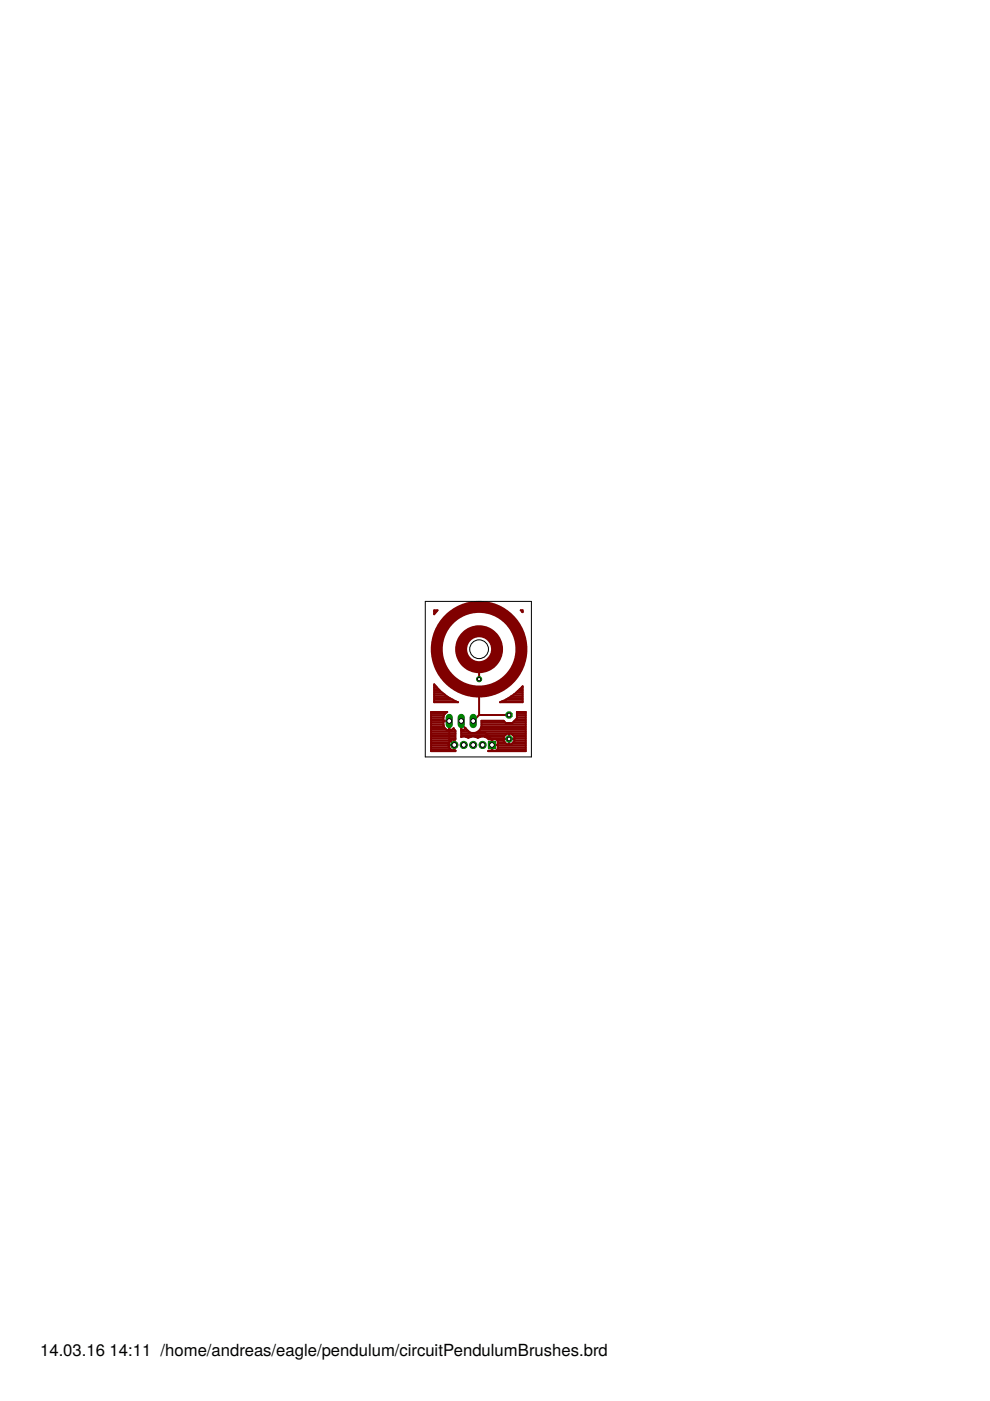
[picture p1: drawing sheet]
<svg xmlns="http://www.w3.org/2000/svg" width="210mm" height="297mm" viewBox="0 0 210 297" stroke-linecap="round" stroke-linejoin="round" font-family="sans-serif">
<g fill="none" stroke="#800000" stroke-width="2.5">
<circle cx="101.6" cy="137.6" r="9"/>
<circle cx="101.6" cy="137.6" r="3.8"/>
</g>
<g fill="none" stroke="#800000" stroke-width=".42">
<path d="M92.1 129.4h.7l-.7 .8zM92.1 130h.1M92.1 129.6h.4M110.4 129.4h.4v.4zM110.7 129.6h.1M110.7 129.7h.1M91.4 159.2h5.2M91.4 158.8h4.1M91.4 158.5h3.8M91.4 158.1h3.7M91.4 157.7h3.7M91.4 157.4h3.9"/>
<path d="M91.4 157h4.2M91.4 156.6h5.2M91.4 156.2h5.2M91.4 155.9h5.2M91.4 155.5h5.2M91.4 155.1h5.2M91.4 154.7h3.3M91.4 154.3h2.9M91.4 154h2.7M91.4 153.6h2.6M91.4 153.2h2.6M91.4 152.8h3.8"/>
<path d="M91.4 152.5h2.6M91.4 152.1h2.6M91.4 151.7h2.7M91.4 151.4h2.9M92.1 148.7h4.6M92.1 148.4h3.9M92.1 148h3.2M92.1 147.6h2.6M92.1 147.2h2.2M92.1 146.9h1.7M92.1 146.5h1.2M92.1 146.1h.9"/>
<path d="M92.1 145.8h.5M92.1 145.4h.2M93.2 146.4h.1M93.2 146.4l1.7 1.4M93.2 146.4l-1.1-1.3v3.8h5l-.3-.1M94.9 147.8h.1M94.9 147.8l1.9 1M95.2 154.7h.1M95.2 154.3h.1M95.2 154h.1M95.2 153.6h.1M95.2 153.2h.1"/>
<path d="M95.2 152.9v4l1.1 1M95.8 154.7h.6M96.2 154.4l-.9 .5v-2h-1.3a1.56 1.56 0 0 0 .6 1.8l.6 .2v-2.1h-1.2a1.54 1.54 0 0 1 .6-1.7l.2-.1h-3.4v8.3h5.2l-.2-.1v-1.2h-1.3l.4 .9M96.2 154.4l.4 .5v1.9l-.2-.1v1.2h-1.3a1.18 1.18 0 0 1 1.2-1.2v2.5l-.8-.3M96.2 154.4h.1M96.3 158.8h.1M96.3 158.5h.1M96.3 158.1h.1M96.3 157.7h.1M96.3 157.4h.1M96.3 157h.1M96.8 148.8h.1"/>
<path d="M97.8 152.9v3.4l.9-.1 .6 .2 .7-.2h.7l.6 .2a1.69 1.69 0 0 1 2.3 .3h.7v1.2h1.2v-1l-.4-.2h-.7v2.5l.9-.1 .2-.3v-.8h-1.2v1.2l-.8 .1h8v-8.3h-1.9v1.3l-1 1h-1.4l-.4-.5h-4.7v1.2M97.8 153.5l1.9 1.9h3.1l1.5 1.5v1M97.8 152.9v2M97.8 156.2h.1M97.8 155.9h9.4M97.8 155.5h13.7M97.8 155.1h1.5M97.8 154.7h.1M97.8 154.3h.1M97.8 154h.1M97.8 153.6h.1M97.8 153.2h.1"/>
<path d="M97.8 154.9h.1M98.3 154.7h.6M98.7 154.4l-.8 .5M98.7 154.4h.1M98.7 154.4l.6 .7 .7 .3M98.8 156.2h1M100.8 156.2h1M101.4 155.1h10.1M101.6 141.5v2.5M101.6 146.5v5.1M101.6 151.6l-1.3 1.3M101.6 151.6h6.3"/>
<path d="M101.7 154.7h9.8M101.9 154.3h9.6M102.1 154l-.3 .6-.5 .5-.6 .3M102.1 154h9.4M102.1 153.6h9.4M102.1 153.2h5.1M102.1 152.8h4.7M102.8 156.2h4M103.5 156.6h3.3M103.6 159.2h7.9M104.1 156.7h5M104.3 158.8h.1"/>
<path d="M104.3 158.5h.1M104.3 158.1h.1M104.3 157.7h.1M104.3 157.4h.1M104.3 157h.1M105.5 157h1.3M105.5 158.8h6M105.5 158.5h6M105.5 158.1h6M105.5 157.7h1.9M105.5 157.4h1.5M106.4 148.7h4.4"/>
<path d="M106.8 156.2v.9l.7 .7h.9l.7-.7v-.9M106.8 156.2l.7-.6h.9l.7 .6M107.2 148.4h3.6M107.3 148.3h.1M107.8 148h3M107.9 155.6v2.2M107.9 157.7h.1M107.9 157.4h.1M107.9 157h.1M107.9 156.6h.1M107.9 156.2h.1M107.9 155.9h.1"/>
<path d="M108.4 147.6h2.4M108.5 157.7h3M108.7 153.2h2.8M108.7 155.9h2.8M108.8 157.4h2.7M109 147.2h1.8M109.1 157h2.4M109.1 156.6h2.4M109.1 156.2h2.4M109.1 152.8h2.4M109.1 147.1l-1.8 1.2M109.1 147.1h.1"/>
<path d="M109.4 146.9h1.4M109.4 152.5h2.1M109.6 152.1h1.9M109.6 151.7h1.9M109.6 151.4h1.9M109.8 146.5h1M110.2 146.1h.6M110.6 145.8h.2M110.7 145.6l.1-.1v3.4h-4.8l1.3-.6M110.7 145.6h.1M110.7 145.6l-1.6 1.5"/>
</g>
<path d="M100.3 152.1v1.5" fill="none" stroke="#008000" stroke-width="1.5"/>
<circle cx="100.3" cy="152.9" r=".51" fill="#fff" stroke="#000" stroke-width=".21"/>
<path d="M97.8 152.1v1.5" fill="none" stroke="#008000" stroke-width="1.5"/>
<circle cx="97.8" cy="152.9" r=".51" fill="#fff" stroke="#000" stroke-width=".21"/>
<path d="M95.2 152.1v1.5" fill="none" stroke="#008000" stroke-width="1.5"/>
<circle cx="95.2" cy="152.9" r=".51" fill="#fff" stroke="#000" stroke-width=".21"/>
<path d="M103.5 157.2h1.6v1.5h-1.6z" fill="#008000" stroke="#008000" stroke-width=".21"/>
<circle cx="104.3" cy="157.9" r=".51" fill="#fff" stroke="#000" stroke-width=".21"/>
<circle cx="102.3" cy="157.9" r=".76" fill="#008000" stroke="#008000" stroke-width=".21"/>
<circle cx="102.3" cy="157.9" r=".51" fill="#fff" stroke="#000" stroke-width=".21"/>
<circle cx="100.3" cy="157.9" r=".76" fill="#008000" stroke="#008000" stroke-width=".21"/>
<circle cx="100.3" cy="157.9" r=".51" fill="#fff" stroke="#000" stroke-width=".21"/>
<circle cx="98.3" cy="157.9" r=".76" fill="#008000" stroke="#008000" stroke-width=".21"/>
<circle cx="98.3" cy="157.9" r=".51" fill="#fff" stroke="#000" stroke-width=".21"/>
<circle cx="96.3" cy="157.9" r=".76" fill="#008000" stroke="#008000" stroke-width=".21"/>
<circle cx="96.3" cy="157.9" r=".51" fill="#fff" stroke="#000" stroke-width=".21"/>
<circle cx="107.9" cy="151.6" r=".71" fill="#008000" stroke="#008000" stroke-width=".21"/>
<circle cx="107.9" cy="151.6" r=".4" fill="#fff" stroke="#000" stroke-width=".21"/>
<circle cx="107.9" cy="156.7" r=".71" fill="#008000" stroke="#008000" stroke-width=".21"/>
<circle cx="107.9" cy="156.7" r=".4" fill="#fff" stroke="#000" stroke-width=".21"/>
<circle cx="101.6" cy="144" r=".55" fill="#008000" stroke="#008000" stroke-width=".21"/>
<circle cx="101.6" cy="144" r=".36" fill="#fff" stroke="#000" stroke-width=".21"/>
<g fill="none" stroke="#000" stroke-width=".21">
<path d="M90.2 127.5h22.5v33h-22.5z"/>
<circle cx="101.6" cy="137.6" r="1.99"/>
</g>
<g font-size="3.5">
<text x="8.5" y="287.5">14.03.16</text>
<text x="23.2" y="287.5">14:11 /home/andreas/eagle/pendulum/circuitPendulumBrushes.brd</text>
</g>
</svg>
